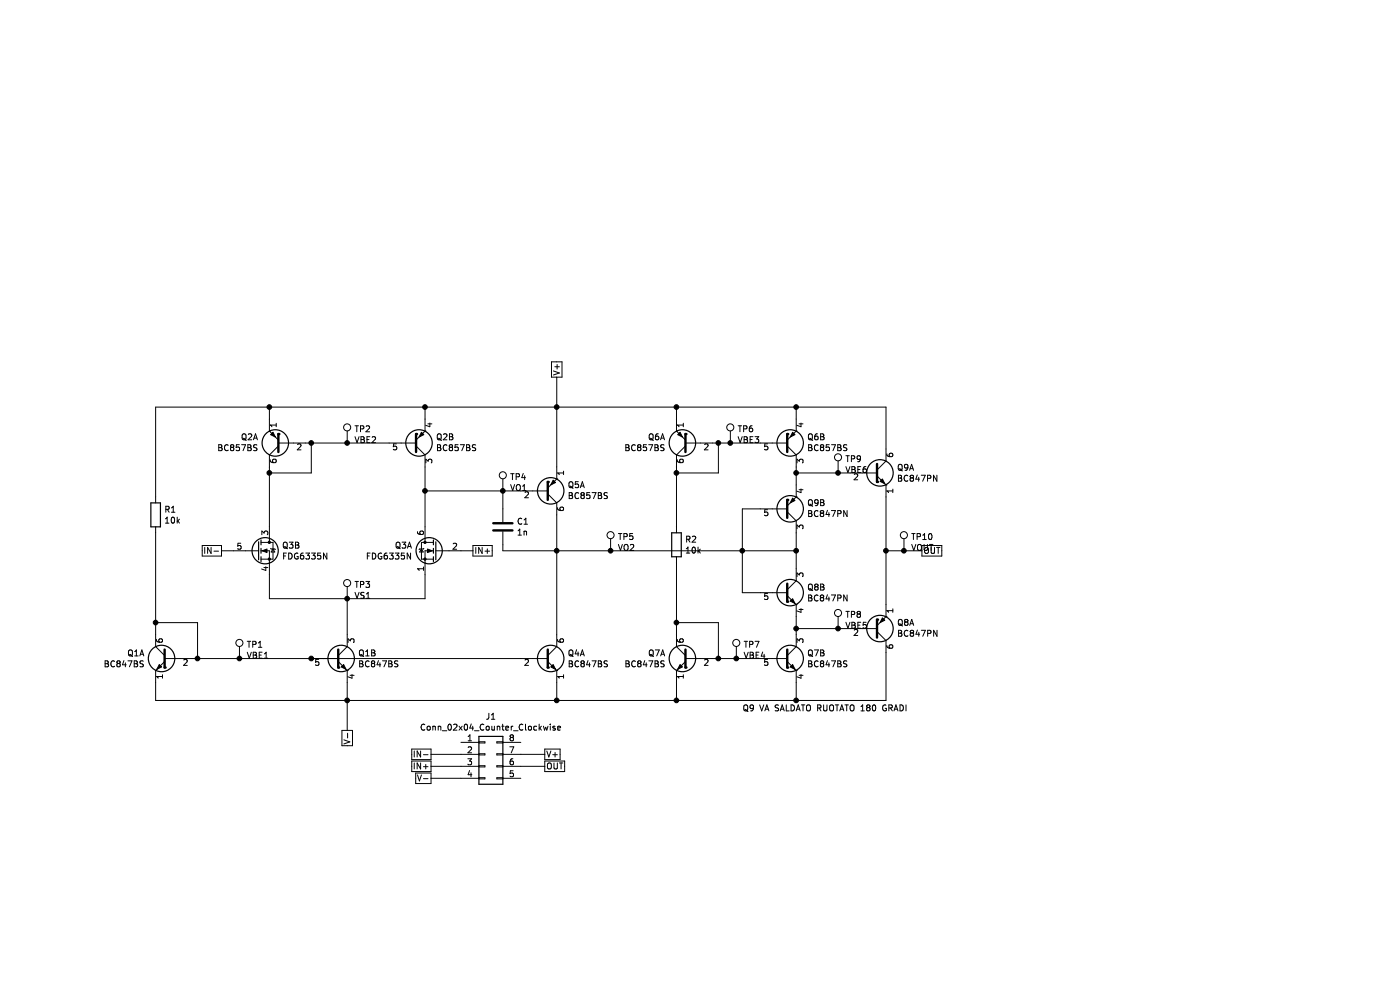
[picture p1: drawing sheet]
EESchema Schematic File Version 4
EELAYER 30 0
EELAYER END
$Descr A4 11693 8268
encoding utf-8
Sheet 1 1
Title ""
Date ""
Rev ""
Comp ""
Comment1 ""
Comment2 ""
Comment3 ""
Comment4 ""
$EndDescr
$Comp
L Transistor_BJT:BC847BS Q1
U 1 1
P 1400 5500
F 0 "Q1" H 1590 5546 50  0000 L CNN
F 1 "BC847BS" H 1590 5455 50  0000 L CNN
F 2 "Package_TO_SOT_SMD:SOT-363_SC-70-6" H 1600 5600 50  0001 C CNN
F 3 "https://assets.nexperia.com/documents/data-sheet/BC847BS.pdf" H 1400 5500 50  0001 C CNN
	1    1400 5500
	-1   0    0    -1  
$EndComp
$Comp
L Transistor_BJT:BC847BS Q1
U 2 1
P 2800 5500
F 0 "Q1" H 2990 5546 50  0000 L CNN
F 1 "BC847BS" H 2990 5455 50  0000 L CNN
F 2 "Package_TO_SOT_SMD:SOT-363_SC-70-6" H 3000 5600 50  0001 C CNN
F 3 "https://assets.nexperia.com/documents/data-sheet/BC847BS.pdf" H 2800 5500 50  0001 C CNN
	2    2800 5500
	1    0    0    -1  
$EndComp
$Comp
L Transistor_BJT:BC857BS Q2
U 1 1
P 2350 3700
F 0 "Q2" H 2541 3654 50  0000 L CNN
F 1 "BC857BS" H 2541 3745 50  0000 L CNN
F 2 "Package_TO_SOT_SMD:SOT-363_SC-70-6" H 2550 3800 50  0001 C CNN
F 3 "https://assets.nexperia.com/documents/data-sheet/BC857BS.pdf" H 2350 3700 50  0001 C CNN
	1    2350 3700
	-1   0    0    1   
$EndComp
$Comp
L Transistor_BJT:BC857BS Q2
U 2 1
P 3450 3700
F 0 "Q2" H 3640 3654 50  0000 L CNN
F 1 "BC857BS" H 3640 3745 50  0000 L CNN
F 2 "Package_TO_SOT_SMD:SOT-363_SC-70-6" H 3650 3800 50  0001 C CNN
F 3 "https://assets.nexperia.com/documents/data-sheet/BC857BS.pdf" H 3450 3700 50  0001 C CNN
	2    3450 3700
	1    0    0    1   
$EndComp
$Comp
L Transistor_FET:FDG6335N Q3
U 1 1
P 3650 4600
F 0 "Q3" H 3855 4646 50  0000 L CNN
F 1 "FDG6335N" H 3855 4555 50  0000 L CNN
F 2 "Package_TO_SOT_SMD:SOT-363_SC-70-6" H 3850 4525 50  0001 L CIN
F 3 "http://www.gneic.com/product/datasheet/FDG6335N-1122853.pdf" H 3650 4600 50  0001 L CNN
	1    3650 4600
	-1   0    0    -1  
$EndComp
$Comp
L Transistor_FET:FDG6335N Q3
U 2 1
P 2150 4600
F 0 "Q3" H 2354 4646 50  0000 L CNN
F 1 "FDG6335N" H 2354 4555 50  0000 L CNN
F 2 "Package_TO_SOT_SMD:SOT-363_SC-70-6" H 2350 4525 50  0001 L CIN
F 3 "http://www.gneic.com/product/datasheet/FDG6335N-1122853.pdf" H 2150 4600 50  0001 L CNN
	2    2150 4600
	1    0    0    -1  
$EndComp
Wire Wire Line
	2250 3500 2250 3400
Wire Wire Line
	2250 3400 3550 3400
Wire Wire Line
	3550 3400 3550 3500
Wire Wire Line
	3550 3900 3550 4100
Wire Wire Line
	3550 4800 3550 5000
Wire Wire Line
	3550 5000 2900 5000
Wire Wire Line
	2250 5000 2250 4800
Wire Wire Line
	2550 3700 2600 3700
Wire Wire Line
	2250 3950 2600 3950
Connection ~ 2250 3950
Wire Wire Line
	2250 3950 2250 3900
Wire Wire Line
	2600 3700 2600 3950
Connection ~ 2600 3700
Wire Wire Line
	2600 3700 2900 3700
Wire Wire Line
	2900 5300 2900 5000
Connection ~ 2900 5000
Wire Wire Line
	2900 5000 2250 5000
Wire Wire Line
	2900 5700 2900 5850
Wire Wire Line
	2900 5850 1300 5850
Wire Wire Line
	1300 5850 1300 5700
Wire Wire Line
	1300 5300 1300 5200
Wire Wire Line
	1300 5200 1650 5200
Wire Wire Line
	1650 5200 1650 5500
Wire Wire Line
	1600 5500 1650 5500
Connection ~ 1650 5500
Wire Wire Line
	2250 3950 2250 4400
$Comp
L Transistor_BJT:BC857BS Q5
U 1 1
P 4550 4100
F 0 "Q5" H 4740 4054 50  0000 L CNN
F 1 "BC857BS" H 4740 4145 50  0000 L CNN
F 2 "Package_TO_SOT_SMD:SOT-363_SC-70-6" H 4750 4200 50  0001 C CNN
F 3 "https://assets.nexperia.com/documents/data-sheet/BC857BS.pdf" H 4550 4100 50  0001 C CNN
	1    4550 4100
	1    0    0    1   
$EndComp
$Comp
L Transistor_BJT:BC847BS Q4
U 1 1
P 4550 5500
F 0 "Q4" H 4740 5546 50  0000 L CNN
F 1 "BC847BS" H 4740 5455 50  0000 L CNN
F 2 "Package_TO_SOT_SMD:SOT-363_SC-70-6" H 4750 5600 50  0001 C CNN
F 3 "https://assets.nexperia.com/documents/data-sheet/BC847BS.pdf" H 4550 5500 50  0001 C CNN
	1    4550 5500
	1    0    0    -1  
$EndComp
Wire Wire Line
	3550 3400 4650 3400
Wire Wire Line
	4650 3400 4650 3900
Connection ~ 3550 3400
Wire Wire Line
	4650 4300 4650 4600
Wire Wire Line
	4650 5700 4650 5850
Wire Wire Line
	4650 5850 2900 5850
Connection ~ 2900 5850
Wire Wire Line
	4350 4100 4200 4100
Connection ~ 3550 4100
Wire Wire Line
	3550 4100 3550 4400
Wire Wire Line
	1650 5500 2000 5500
Connection ~ 2600 5500
Wire Wire Line
	2600 5500 4350 5500
$Comp
L Device:C C1
U 1 1
P 4200 4400
F 0 "C1" H 4315 4446 50  0000 L CNN
F 1 "1n" H 4315 4355 50  0000 L CNN
F 2 "Capacitor_SMD:C_0805_2012Metric_Pad1.18x1.45mm_HandSolder" H 4238 4250 50  0001 C CNN
F 3 "~" H 4200 4400 50  0001 C CNN
	1    4200 4400
	1    0    0    -1  
$EndComp
Wire Wire Line
	4200 4100 4200 4250
Connection ~ 4200 4100
Wire Wire Line
	4200 4100 3550 4100
Wire Wire Line
	4200 4550 4200 4600
Wire Wire Line
	4200 4600 4650 4600
Connection ~ 4650 4600
Wire Wire Line
	4650 4600 4650 5300
$Comp
L Device:R R1
U 1 1
P 1300 4300
F 0 "R1" H 1370 4346 50  0000 L CNN
F 1 "10k" H 1370 4255 50  0000 L CNN
F 2 "Resistor_SMD:R_0805_2012Metric_Pad1.20x1.40mm_HandSolder" V 1230 4300 50  0001 C CNN
F 3 "~" H 1300 4300 50  0001 C CNN
	1    1300 4300
	1    0    0    -1  
$EndComp
Wire Wire Line
	2250 3400 1300 3400
Wire Wire Line
	1300 3400 1300 4150
Connection ~ 2250 3400
Wire Wire Line
	1300 4450 1300 5200
Connection ~ 1300 5200
$Comp
L Transistor_BJT:BC847BS Q7
U 1 1
P 5750 5500
F 0 "Q7" H 5940 5546 50  0000 L CNN
F 1 "BC847BS" H 5940 5455 50  0000 L CNN
F 2 "Package_TO_SOT_SMD:SOT-363_SC-70-6" H 5950 5600 50  0001 C CNN
F 3 "https://assets.nexperia.com/documents/data-sheet/BC847BS.pdf" H 5750 5500 50  0001 C CNN
	1    5750 5500
	-1   0    0    -1  
$EndComp
$Comp
L Transistor_BJT:BC847BS Q7
U 2 1
P 6550 5500
F 0 "Q7" H 6740 5546 50  0000 L CNN
F 1 "BC847BS" H 6740 5455 50  0000 L CNN
F 2 "Package_TO_SOT_SMD:SOT-363_SC-70-6" H 6750 5600 50  0001 C CNN
F 3 "https://assets.nexperia.com/documents/data-sheet/BC847BS.pdf" H 6550 5500 50  0001 C CNN
	2    6550 5500
	1    0    0    -1  
$EndComp
Wire Wire Line
	6650 5700 6650 5850
Wire Wire Line
	5650 5850 5650 5700
Wire Wire Line
	5650 5300 5650 5200
Wire Wire Line
	5650 5200 6000 5200
Wire Wire Line
	6000 5200 6000 5500
Wire Wire Line
	5950 5500 6000 5500
$Comp
L Device:R R2
U 1 1
P 5650 4550
F 0 "R2" H 5720 4596 50  0000 L CNN
F 1 "10k" H 5720 4505 50  0000 L CNN
F 2 "Resistor_SMD:R_0805_2012Metric_Pad1.20x1.40mm_HandSolder" V 5580 4550 50  0001 C CNN
F 3 "~" H 5650 4550 50  0001 C CNN
	1    5650 4550
	1    0    0    -1  
$EndComp
$Comp
L Transistor_BJT:BC857BS Q6
U 1 1
P 5750 3700
F 0 "Q6" H 5941 3654 50  0000 L CNN
F 1 "BC857BS" H 5941 3745 50  0000 L CNN
F 2 "Package_TO_SOT_SMD:SOT-363_SC-70-6" H 5950 3800 50  0001 C CNN
F 3 "https://assets.nexperia.com/documents/data-sheet/BC857BS.pdf" H 5750 3700 50  0001 C CNN
	1    5750 3700
	-1   0    0    1   
$EndComp
$Comp
L Transistor_BJT:BC857BS Q6
U 2 1
P 6550 3700
F 0 "Q6" H 6740 3654 50  0000 L CNN
F 1 "BC857BS" H 6740 3745 50  0000 L CNN
F 2 "Package_TO_SOT_SMD:SOT-363_SC-70-6" H 6750 3800 50  0001 C CNN
F 3 "https://assets.nexperia.com/documents/data-sheet/BC857BS.pdf" H 6550 3700 50  0001 C CNN
	2    6550 3700
	1    0    0    1   
$EndComp
Wire Wire Line
	5650 3500 5650 3400
Wire Wire Line
	6650 3400 6650 3500
Wire Wire Line
	5950 3700 6000 3700
Wire Wire Line
	5650 3950 6000 3950
Connection ~ 5650 3950
Wire Wire Line
	5650 3950 5650 3900
Wire Wire Line
	6000 3700 6000 3950
Wire Wire Line
	5650 3950 5650 4400
Wire Wire Line
	5650 3400 6650 3400
Connection ~ 5650 3400
Wire Wire Line
	4650 3400 5650 3400
Connection ~ 4650 3400
Wire Wire Line
	6350 3700 6100 3700
Connection ~ 6000 3700
Wire Wire Line
	5650 4700 5650 5200
Connection ~ 5650 5200
Wire Wire Line
	6650 5850 5650 5850
Wire Wire Line
	5650 5850 4650 5850
Connection ~ 5650 5850
Connection ~ 4650 5850
Wire Wire Line
	6350 5500 6150 5500
Connection ~ 6000 5500
$Comp
L Transistor_BJT:BC857BS Q9
U 2 1
P 6550 4250
F 0 "Q9" H 6740 4204 50  0000 L CNN
F 1 "BC847PN" H 6740 4295 50  0000 L CNN
F 2 "Package_TO_SOT_SMD:SOT-363_SC-70-6" H 6750 4350 50  0001 C CNN
F 3 "https://assets.nexperia.com/documents/data-sheet/BC857BS.pdf" H 6550 4250 50  0001 C CNN
	2    6550 4250
	1    0    0    1   
$EndComp
$Comp
L Transistor_BJT:BC847BS Q8
U 2 1
P 6550 4950
F 0 "Q8" H 6740 4996 50  0000 L CNN
F 1 "BC847PN" H 6740 4905 50  0000 L CNN
F 2 "Package_TO_SOT_SMD:SOT-363_SC-70-6" H 6750 5050 50  0001 C CNN
F 3 "https://assets.nexperia.com/documents/data-sheet/BC847BS.pdf" H 6550 4950 50  0001 C CNN
	2    6550 4950
	1    0    0    -1  
$EndComp
Wire Wire Line
	6650 3900 6650 3950
Wire Wire Line
	6650 4450 6650 4600
Wire Wire Line
	6650 5150 6650 5250
Wire Wire Line
	6350 4250 6200 4250
Wire Wire Line
	6200 4250 6200 4600
Wire Wire Line
	6200 4950 6350 4950
Wire Wire Line
	6650 4600 6200 4600
Connection ~ 6650 4600
Wire Wire Line
	6650 4600 6650 4750
Connection ~ 6200 4600
Wire Wire Line
	6200 4600 6200 4950
Wire Wire Line
	4650 4600 5100 4600
Wire Wire Line
	6650 3400 7400 3400
Wire Wire Line
	7400 3400 7400 3750
Connection ~ 6650 3400
Wire Wire Line
	7400 4150 7400 4600
Wire Wire Line
	7400 5450 7400 5850
Wire Wire Line
	7400 5850 6650 5850
Connection ~ 6650 5850
Connection ~ 6650 5250
Wire Wire Line
	6650 5250 6650 5300
Wire Wire Line
	7100 3950 7000 3950
Connection ~ 6650 3950
Wire Wire Line
	6650 3950 6650 4050
$Comp
L Connector_Generic:Conn_02x04_Counter_Clockwise J1
U 1 1
P 4050 6300
F 0 "J1" H 4100 6617 50  0000 C CNN
F 1 "Conn_02x04_Counter_Clockwise" H 4100 6526 50  0000 C CNN
F 2 "Package_DIP:DIP-8_W7.62mm_Socket" H 4050 6300 50  0001 C CNN
F 3 "~" H 4050 6300 50  0001 C CNN
	1    4050 6300
	1    0    0    -1  
$EndComp
Text GLabel 3600 6300 0    50   UnSpc ~ 0
IN-
Text GLabel 3600 6400 0    50   UnSpc ~ 0
IN+
Text GLabel 3600 6500 0    50   UnSpc ~ 0
V-
Text GLabel 4550 6300 2    50   UnSpc ~ 0
V+
Text GLabel 4550 6400 2    50   UnSpc ~ 0
OUT
Wire Wire Line
	3600 6300 3850 6300
Wire Wire Line
	3600 6400 3850 6400
Wire Wire Line
	3600 6500 3850 6500
Wire Wire Line
	4550 6400 4350 6400
Wire Wire Line
	4550 6300 4350 6300
Text GLabel 3950 4600 2    50   UnSpc ~ 0
IN+
Text GLabel 1850 4600 0    50   UnSpc ~ 0
IN-
Wire Wire Line
	3950 4600 3850 4600
Wire Wire Line
	1950 4600 1850 4600
Text GLabel 7700 4600 2    50   UnSpc ~ 0
OUT
Connection ~ 7400 4600
Wire Wire Line
	7400 4600 7400 5050
Wire Wire Line
	7400 4600 7550 4600
Text GLabel 2900 6100 3    50   UnSpc ~ 0
V-
Wire Wire Line
	2900 6100 2900 5850
Text GLabel 4650 3150 1    50   UnSpc ~ 0
V+
Wire Wire Line
	4650 3150 4650 3400
$Comp
L Connector:TestPoint TP1
U 1 1
P 2000 5500
F 0 "TP1" H 2058 5618 50  0000 L CNN
F 1 "VBE1" H 2058 5527 50  0000 L CNN
F 2 "TestPoint:TestPoint_THTPad_D1.5mm_Drill0.7mm" H 2200 5500 50  0001 C CNN
F 3 "~" H 2200 5500 50  0001 C CNN
	1    2000 5500
	1    0    0    -1  
$EndComp
Connection ~ 2000 5500
Wire Wire Line
	2000 5500 2600 5500
$Comp
L Connector:TestPoint TP2
U 1 1
P 2900 3700
F 0 "TP2" H 2958 3818 50  0000 L CNN
F 1 "VBE2" H 2958 3727 50  0000 L CNN
F 2 "TestPoint:TestPoint_THTPad_D1.5mm_Drill0.7mm" H 3100 3700 50  0001 C CNN
F 3 "~" H 3100 3700 50  0001 C CNN
	1    2900 3700
	1    0    0    -1  
$EndComp
Connection ~ 2900 3700
Wire Wire Line
	2900 3700 3250 3700
$Comp
L Connector:TestPoint TP3
U 1 1
P 2900 5000
F 0 "TP3" H 2958 5118 50  0000 L CNN
F 1 "VS1" H 2958 5027 50  0000 L CNN
F 2 "TestPoint:TestPoint_THTPad_D1.5mm_Drill0.7mm" H 3100 5000 50  0001 C CNN
F 3 "~" H 3100 5000 50  0001 C CNN
	1    2900 5000
	1    0    0    -1  
$EndComp
$Comp
L Connector:TestPoint TP4
U 1 1
P 4200 4100
F 0 "TP4" H 4258 4218 50  0000 L CNN
F 1 "VO1" H 4258 4127 50  0000 L CNN
F 2 "TestPoint:TestPoint_THTPad_D1.5mm_Drill0.7mm" H 4400 4100 50  0001 C CNN
F 3 "~" H 4400 4100 50  0001 C CNN
	1    4200 4100
	1    0    0    -1  
$EndComp
$Comp
L Connector:TestPoint TP5
U 1 1
P 5100 4600
F 0 "TP5" H 5158 4718 50  0000 L CNN
F 1 "VO2" H 5158 4627 50  0000 L CNN
F 2 "TestPoint:TestPoint_THTPad_D1.5mm_Drill0.7mm" H 5300 4600 50  0001 C CNN
F 3 "~" H 5300 4600 50  0001 C CNN
	1    5100 4600
	1    0    0    -1  
$EndComp
Connection ~ 5100 4600
Wire Wire Line
	5100 4600 6200 4600
$Comp
L Connector:TestPoint TP10
U 1 1
P 7550 4600
F 0 "TP10" H 7608 4718 50  0000 L CNN
F 1 "VOUT" H 7608 4627 50  0000 L CNN
F 2 "TestPoint:TestPoint_THTPad_D1.5mm_Drill0.7mm" H 7750 4600 50  0001 C CNN
F 3 "~" H 7750 4600 50  0001 C CNN
	1    7550 4600
	1    0    0    -1  
$EndComp
Connection ~ 7550 4600
Wire Wire Line
	7550 4600 7700 4600
$Comp
L Connector:TestPoint TP9
U 1 1
P 7000 3950
F 0 "TP9" H 7058 4068 50  0000 L CNN
F 1 "VBE6" H 7058 3977 50  0000 L CNN
F 2 "TestPoint:TestPoint_THTPad_D1.5mm_Drill0.7mm" H 7200 3950 50  0001 C CNN
F 3 "~" H 7200 3950 50  0001 C CNN
	1    7000 3950
	1    0    0    -1  
$EndComp
Connection ~ 7000 3950
Wire Wire Line
	7000 3950 6650 3950
$Comp
L Connector:TestPoint TP8
U 1 1
P 7000 5250
F 0 "TP8" H 7058 5368 50  0000 L CNN
F 1 "VBE5" H 7058 5277 50  0000 L CNN
F 2 "TestPoint:TestPoint_THTPad_D1.5mm_Drill0.7mm" H 7200 5250 50  0001 C CNN
F 3 "~" H 7200 5250 50  0001 C CNN
	1    7000 5250
	1    0    0    -1  
$EndComp
$Comp
L Connector:TestPoint TP6
U 1 1
P 6100 3700
F 0 "TP6" H 6158 3818 50  0000 L CNN
F 1 "VBE3" H 6158 3727 50  0000 L CNN
F 2 "TestPoint:TestPoint_THTPad_D1.5mm_Drill0.7mm" H 6300 3700 50  0001 C CNN
F 3 "~" H 6300 3700 50  0001 C CNN
	1    6100 3700
	1    0    0    -1  
$EndComp
Connection ~ 6100 3700
Wire Wire Line
	6100 3700 6000 3700
$Comp
L Connector:TestPoint TP7
U 1 1
P 6150 5500
F 0 "TP7" H 6208 5618 50  0000 L CNN
F 1 "VBE4" H 6208 5527 50  0000 L CNN
F 2 "TestPoint:TestPoint_THTPad_D1.5mm_Drill0.7mm" H 6350 5500 50  0001 C CNN
F 3 "~" H 6350 5500 50  0001 C CNN
	1    6150 5500
	1    0    0    -1  
$EndComp
Connection ~ 6150 5500
Wire Wire Line
	6150 5500 6000 5500
Connection ~ 7000 5250
Wire Wire Line
	7000 5250 6650 5250
Wire Wire Line
	7000 5250 7100 5250
$Comp
L Transistor_BJT:BC847BS Q9
U 1 1
P 7300 3950
F 0 "Q9" H 7490 3996 50  0000 L CNN
F 1 "BC847PN" H 7490 3905 50  0000 L CNN
F 2 "Package_TO_SOT_SMD:SOT-363_SC-70-6" H 7500 4050 50  0001 C CNN
F 3 "https://assets.nexperia.com/documents/data-sheet/BC847BS.pdf" H 7300 3950 50  0001 C CNN
	1    7300 3950
	1    0    0    -1  
$EndComp
$Comp
L Transistor_BJT:BC857BS Q8
U 1 1
P 7300 5250
F 0 "Q8" H 7491 5204 50  0000 L CNN
F 1 "BC847PN" H 7491 5295 50  0000 L CNN
F 2 "Package_TO_SOT_SMD:SOT-363_SC-70-6" H 7500 5350 50  0001 C CNN
F 3 "https://assets.nexperia.com/documents/data-sheet/BC857BS.pdf" H 7300 5250 50  0001 C CNN
	1    7300 5250
	1    0    0    1   
$EndComp
Text Notes 6200 5950 0    50   ~ 0
Q9 VA SALDATO RUOTATO 180 GRADI
$EndSCHEMATC
